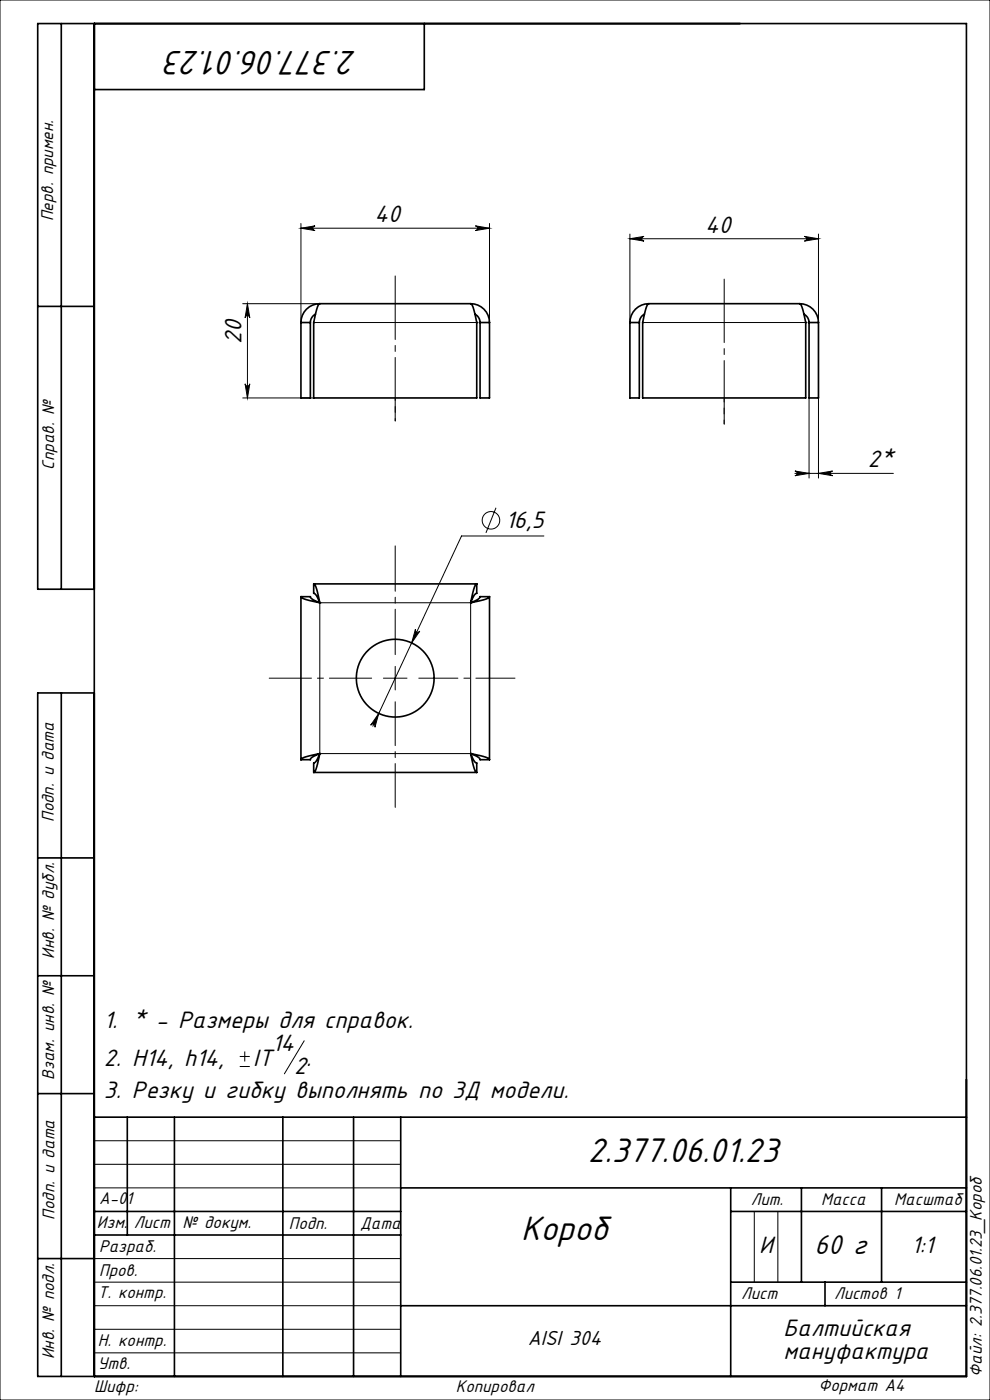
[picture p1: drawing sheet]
<svg xmlns="http://www.w3.org/2000/svg" width="210mm" height="297mm" viewBox="0 0 210 297" stroke-linecap="round" stroke-linejoin="round" font-family="sans-serif">
<g fill="none" stroke="#000" stroke-width=".21">
<path d="M0 0h210v297h-210zM63.8 48.4l3-.5a.5 .5 0 0 0-.4 .5 .5 .5 0 0 0 .4 .5zM63.8 47.4v21M63.8 48.4h40M100.8 47.9l3 .5-3 .5a.5 .5 0 0 0 .5-.5 .5 .5 0 0 0-.5-.5zM103.8 47.4v21M133.6 50.6l3-.5a.5 .5 0 0 0-.5 .5 .5 .5 0 0 0 .5 .5zM133.6 49.6v18.8M133.6 50.6h40M170.6 50.1l3 .5-3 .5a.5 .5 0 0 0 .5-.5 .5 .5 0 0 0-.5-.5zM173.6 49.6v18.8M51.5 64.4h16.3"/>
<path d="M52.5 64.4l.5 3a.5 .5 0 0 0-.5-.5 .5 .5 0 0 0-.5 .5zM52.5 64.4v20M66.5 68.4h34.6M136.3 68.4h34.6M51.5 84.4h15M52 81.4a.5 .5 0 0 0 .5 .5 .5 .5 0 0 0 .5-.5l-.5 3zM168.6 99.9l3 .5-3 .5a.5 .5 0 0 0 .5-.5 .5 .5 0 0 0-.5-.5zM171.6 84.4v17M173.6 84.4v17M105.2 107.7l-2.1 5.3M115.4 113.7h-17.5l-18.8 40.4M168.6 100.4h20.9"/>
<path d="M173.6 100.4l3-.5a.5 .5 0 0 0-.5 .5 .5 .5 0 0 0 .5 .5zM67.8 127.9h32v32h-32zM88.1 133.5a.5 .5 0 0 0 .3 .6 .5 .5 0 0 0 .6-.2l-1.7 2.5zM80.3 151.3l-.8 3a.5 .5 0 0 0-.2-.7 .5 .5 0 0 0-.7 .3zM81.3 143.9h5M83.8 141.4v5M50.9 226.3h2.1M50.9 224.1h2.1M51.9 223.1v2.1M64.5 220.8l-4.2 7M20 242h65M20 247h65"/>
<path d="M20 252h65M160 257v15M165 257v15M20 277h65M20 272h65M20 267h65M20 287h65M20 282h65"/>
<circle cx="104.1" cy="110.4" r="1.86"/>
</g>
<path d="M83.8 138.9v-23.1" fill="none" stroke="#000" stroke-width=".21" stroke-dasharray="15.2 1.3 1.3 1.3" stroke-dashoffset="5.6"/>
<path d="M78.8 143.9h-21.7" fill="none" stroke="#000" stroke-width=".21" stroke-dasharray="15.2 1.3 1.3 1.3" stroke-dashoffset="6.3"/>
<path d="M83.8 148.9v22.4" fill="none" stroke="#000" stroke-width=".21" stroke-dasharray="15.2 1.3 1.3 1.3" stroke-dashoffset="5.9"/>
<path d="M88.8 143.9h20.4" fill="none" stroke="#000" stroke-width=".21" stroke-dasharray="15.2 1.3 1.3 1.3" stroke-dashoffset="6.9"/>
<path d="M153.6 84.4v5.6" fill="none" stroke="#000" stroke-width=".21" stroke-dasharray="15.2 1.3 1.3 1.3" stroke-dashoffset="14.4"/>
<path d="M83.8 89.3v-30.8M153.6 90v-30.8" fill="none" stroke="#000" stroke-width=".21" stroke-dasharray="15.2 1.3 1.3 1.3" stroke-dashoffset="1.8"/>
<path d="M83.8 84.4v4.9" fill="none" stroke="#000" stroke-width=".21" stroke-dasharray="15.2 1.3 1.3 1.3" stroke-dashoffset="14.7"/>
<g fill="none" stroke="#000" stroke-width=".35">
<path d="M13 5v120M20 5v287M90 5v14h-70M8 65h12M63.8 68.4v16h2v-16M63.8 68.4h2M66.9 66.7l-.7 .6-.4 1.1M67.8 64.4l-.3 .3-.3 .9-.7 2.8v16h34.6v-16l-.6-2.8-.3-.9-.4-.3M67.8 64.4a4 4 0 0 0-4 4M67.8 64.4h32M99.8 64.4a4 4 0 0 1 4 4M100.7 66.7l.8 .6 .3 1.1"/>
<path d="M101.8 68.4v16h2v-16M101.8 68.4h2M133.6 68.4v16h2v-16M133.6 68.4h2M136.7 66.7l-.7 .6-.4 1.1M137.6 64.4l-.3 .3-.3 .9-.7 2.8v16h34.6v-16l-.6-2.8-.4-.9-.3-.3M137.6 64.4a4 4 0 0 0-4 4M137.6 64.4h32M169.6 64.4a4 4 0 0 1 4 4M170.5 66.7l.8 .6 .3 1.1M171.6 68.4v16h2v-16M171.6 68.4h2"/>
<path d="M20 125h-12v-120h197v287h-197v-145h12M63.8 126.6h2a3 3 0 0 0 2 1.3M63.8 126.6l.3 .3 .9 .3 2.8 .7M63.8 126.6v34.6M66.5 123.9l.4 .3 .3 .8 .6 2.9M66.5 123.9v2a3 3 0 0 1 1.3 2M66.5 123.9h34.6M101.1 123.9l-.3 .3-.3 .8-.7 2.9M101.1 123.9v2a3 3 0 0 0-1.3 2M103.8 126.6h-2a3 3 0 0 1-2 1.3M103.8 126.6l-.3 .3-.8 .3-2.9 .7M103.8 126.6v34.6"/>
<path d="M13 147v145M67.8 159.9l-2.8 .6-.9 .3-.3 .4M67.8 159.9a3 3 0 0 1-1.3 2v2M67.8 159.9l-.6 2.8-.3 .9-.4 .3M67.8 159.9a3 3 0 0 0-2 1.3h-2M99.8 159.9l2.9 .6 .8 .3 .3 .4M99.8 159.9l.7 2.8 .3 .9 .3 .3M99.8 159.9a3 3 0 0 0 1.3 2v2M99.8 159.9a3 3 0 0 1 2 1.3h2M66.5 163.9h34.6M8 182h12M8 207h12"/>
<path d="M8 232h12M20 237h185M27 237v25M37 237v55M60 237v55M75 237v55M85 237v55M20 257h65M85 252h120M155 252v40M155 257h50M170 252v20"/>
<path d="M187 252v20M8 267h12M20 262h65M85 277h120M155 272h50M175 272v5"/>
<circle cx="83.8" cy="143.9" r="8.2"/>
</g>
<g fill="#000">
<path d="M63.8 48.4l3-.5a.5 .5 0 0 0-.4 .5 .5 .5 0 0 0 .4 .5zM100.8 47.9l3 .5-3 .5a.5 .5 0 0 0 .5-.5 .5 .5 0 0 0-.5-.5z"/>
<path d="M133.6 50.6l3-.5a.5 .5 0 0 0-.5 .5 .5 .5 0 0 0 .5 .5zM170.6 50.1l3 .5-3 .5a.5 .5 0 0 0 .5-.5 .5 .5 0 0 0-.5-.5z"/>
<path d="M66.4 68.4a.17 .17 0 0 1 .3 0 .17 .17 0 0 1-.3 0zM101 68.4a.17 .17 0 0 1 .3 0 .17 .17 0 0 1-.3 0z"/>
<path d="M136.1 68.4a.2 .2 0 0 1 .4 0 .2 .2 0 0 1-.4 0zM170.7 68.4a.2 .2 0 0 1 .4 0 .2 .2 0 0 1-.4 0z"/>
<path d="M52 81.4a.5 .5 0 0 0 .5 .5 .5 .5 0 0 0 .5-.5l-.5 3zM52.5 64.4l.5 3a.5 .5 0 0 0-.5-.5 .5 .5 0 0 0-.5 .5z"/>
<path d="M173.6 100.4l3-.5a.5 .5 0 0 0-.5 .5 .5 .5 0 0 0 .5 .5zM168.6 99.9l3 .5-3 .5a.5 .5 0 0 0 .5-.5 .5 .5 0 0 0-.5-.5z"/>
<path d="M99.7 127.9a.17 .17 0 0 1 .3 0 .17 .17 0 0 1-.3 0zM67.7 127.9a.17 .17 0 0 1 .3 0 .17 .17 0 0 1-.3 0zM67.7 159.9a.17 .17 0 0 1 .3 0 .17 .17 0 0 1-.3 0zM99.7 159.9a.17 .17 0 0 1 .3 0 .17 .17 0 0 1-.3 0z"/>
<path d="M80.3 151.3l-1.7 2.6a.5 .5 0 0 1 .7-.3 .5 .5 0 0 1 .2 .7zM88.1 133.5l-.8 2.9 1.7-2.5a.5 .5 0 0 1-.6 .2 .5 .5 0 0 1-.3-.6z"/>
</g>
<g font-size="8">
<text x="75.7" y="10.7" transform="rotate(-180 75.7 10.7)">2.377.06.01.23</text>
<text x="124.7" y="246.6">2.377.06.01.23</text>
<text x="110.5" y="263.1">Короб</text>
</g>
<text font-size="6.4" x="172.8" y="266">60 г</text>
<g font-size="5.6">
<text x="79.4" y="47.2">40</text>
<text x="149.6" y="49.4">40</text>
<text x="51.2" y="72.9" transform="rotate(-90 51.2 72.9)">20</text>
<text x="184.1" y="99.2">2*</text>
<text x="107.2" y="112.1">16,5</text>
<text x="22" y="218.1">1. * - Размеры для справок.</text>
<text x="22" y="226.2">2. Н14, h14,</text>
<text x="53.7" y="226.2">IT</text>
<text x="57.7" y="223">14</text>
<text x="62.4" y="227.9">2</text>
<text x="65" y="226.2">.</text>
<text x="22" y="232.8">3. Резку и гибку выполнять по 3Д модели.</text>
<text x="161.1" y="265.7">И</text>
<text x="193.4" y="265.8">1:1</text>
<text x="166.2" y="283.4">Балтийская</text>
<text x="166.2" y="288.3">мануфактура</text>
</g>
<text font-size="4.8" x="111.9" y="285.4">AISI 304</text>
<g font-size="4">
<text x="11.3" y="46.9" transform="rotate(-90 11.3 46.9)">Перв. примен.</text>
<text x="11.5" y="99.6" transform="rotate(-90 11.5 99.6)">Справ. №</text>
<text x="11.4" y="174.4" transform="rotate(-90 11.4 174.4)">Подп. и дата</text>
<text x="11.5" y="203.4" transform="rotate(-90 11.5 203.4)">Инв. № дубл.</text>
<text x="11.5" y="229" transform="rotate(-90 11.5 229)">Взам. инв. №</text>
<text x="21" y="255.5">А-01</text>
<text x="159.2" y="255.6">Лит.</text>
<text x="174.2" y="255.6">Масса</text>
<text x="189.7" y="255.6">Масштаб</text>
<text x="11.5" y="258.8" transform="rotate(-90 11.5 258.8)">Подп. и дата</text>
<text x="20.6" y="260.5">Изм.</text>
<text x="28.4" y="260.5">Лист</text>
<text x="38.7" y="260.5">№ докум.</text>
<text x="61.3" y="260.6">Подп.</text>
<text x="76.4" y="260.6">Дата</text>
<text x="21" y="265.6">Разраб.</text>
<text x="20.7" y="275.4">Т. контр.</text>
<text x="21" y="270.8">Пров.</text>
<text x="157.2" y="275.6">Лист</text>
<text x="176.9" y="275.6">Листов 1</text>
<text x="20.7" y="285.6">Н. контр.</text>
<text x="11.5" y="288.4" transform="rotate(-90 11.5 288.4)">Инв. № подл.</text>
<text x="20.7" y="290.4">Утв.</text>
<text x="208.3" y="292.1" transform="rotate(-90 208.3 292.1)">Файл: 2.377.06.01.23_Короб</text>
<text x="20" y="295.3">Шифр:</text>
<text x="96.7" y="295.3">Копировал</text>
<text x="173.6" y="295.1">Формат A4</text>
</g>
</svg>
